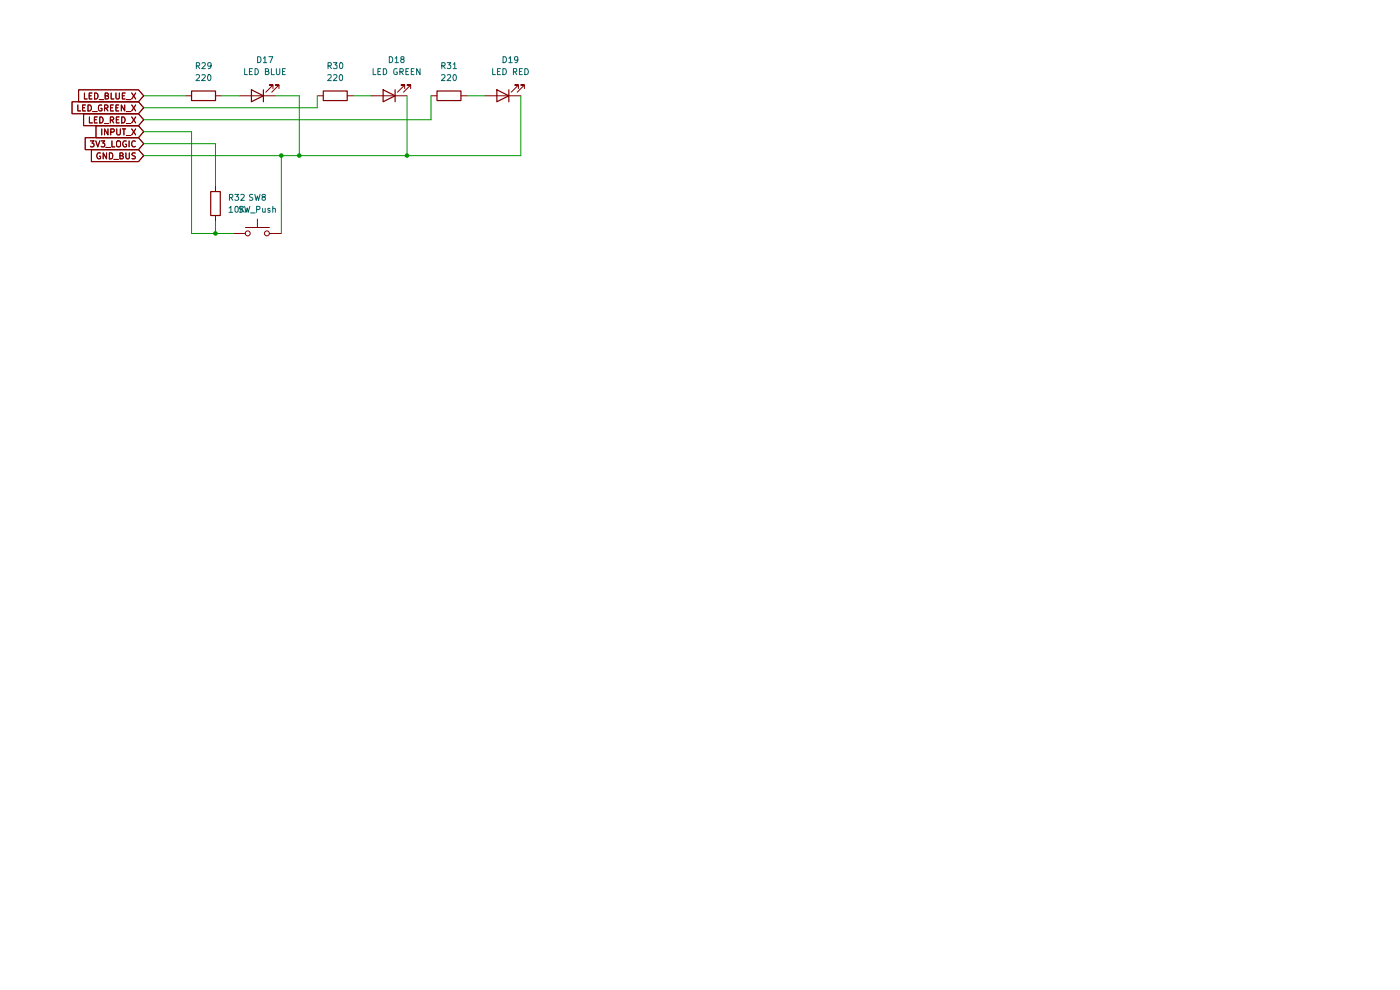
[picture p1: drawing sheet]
(kicad_sch
 (version 20260306)
 (generator "eeschema")
 (generator_version "10.0")
 (paper "A4")
 (lib_symbols
  (symbol "Device:LED"
   (pin_numbers (hide yes))
   (pin_names
    (offset 1.016) (hide yes)) (exclude_from_sim no) (in_bom yes) (on_board yes)
   (in_pos_files yes)
   (duplicate_pin_numbers_are_jumpers no)
   (property "Reference" "D" (at 0 2.54 0) (show_name no) (do_not_autoplace no) (effects (font (size 1.27 1.27))))
   (property "Value" "LED" (at 0 -2.54 0) (show_name no) (do_not_autoplace no) (effects (font (size 1.27 1.27))))
   (property "Footprint" "" (at 0 0 0) (show_name no) (do_not_autoplace no) (hide yes) (effects (font (size 1.27 1.27))))
   (property "Datasheet" "" (at 0 0 0) (show_name no) (do_not_autoplace no) (hide yes) (effects (font (size 1.27 1.27))))
   (property "Description" "Light emitting diode" (at 0 0 0) (show_name no) (do_not_autoplace no) (hide yes) (effects (font (size 1.27 1.27))))
   (property "Sim.Pins" "1=K 2=A" (at 0 0 0) (show_name no) (do_not_autoplace no) (hide yes) (effects (font (size 1.27 1.27))))
   (symbol "LED_0_1"
    (polyline (pts (xy -3.048 -0.762) (xy -4.572 -2.286) (xy -3.81 -2.286) (xy -4.572 -2.286) (xy -4.572 -1.524)) (stroke (width 0) (type default)) (fill (type none)))
    (polyline (pts (xy -1.778 -0.762) (xy -3.302 -2.286) (xy -2.54 -2.286) (xy -3.302 -2.286) (xy -3.302 -1.524)) (stroke (width 0) (type default)) (fill (type none)))
    (polyline (pts (xy -1.27 0) (xy 1.27 0)) (stroke (width 0) (type default)) (fill (type none)))
    (polyline (pts (xy -1.27 -1.27) (xy -1.27 1.27)) (stroke (width 0.254) (type default)) (fill (type none)))
    (polyline (pts (xy 1.27 -1.27) (xy 1.27 1.27) (xy -1.27 0) (xy 1.27 -1.27)) (stroke (width 0.254) (type default)) (fill (type none))))
   (symbol "LED_1_1"
    (pin passive line (at -3.81 0 0) (length 2.54) (name "K" (effects (font (size 1.27 1.27)))) (number "1" (effects (font (size 1.27 1.27)))))
    (pin passive line (at 3.81 0 180) (length 2.54) (name "A" (effects (font (size 1.27 1.27)))) (number "2" (effects (font (size 1.27 1.27))))))
   (embedded_fonts no))
  (symbol "Device:R"
   (pin_numbers (hide yes))
   (pin_names
    (offset 0)) (exclude_from_sim no) (in_bom yes) (on_board yes)
   (in_pos_files yes)
   (duplicate_pin_numbers_are_jumpers no)
   (property "Reference" "R" (at 2.032 0 90) (show_name no) (do_not_autoplace no) (effects (font (size 1.27 1.27))))
   (property "Value" "R" (at 0 0 90) (show_name no) (do_not_autoplace no) (effects (font (size 1.27 1.27))))
   (property "Footprint" "" (at -1.778 0 90) (show_name no) (do_not_autoplace no) (hide yes) (effects (font (size 1.27 1.27))))
   (property "Datasheet" "" (at 0 0 0) (show_name no) (do_not_autoplace no) (hide yes) (effects (font (size 1.27 1.27))))
   (property "Description" "Resistor" (at 0 0 0) (show_name no) (do_not_autoplace no) (hide yes) (effects (font (size 1.27 1.27))))
   (symbol "R_0_1"
    (rectangle (start -1.016 -2.54) (end 1.016 2.54) (stroke (width 0.254) (type default)) (fill (type none))))
   (symbol "R_1_1"
    (pin passive line (at 0 3.81 270) (length 1.27) (name "" (effects (font (size 1.27 1.27)))) (number "1" (effects (font (size 1.27 1.27)))))
    (pin passive line (at 0 -3.81 90) (length 1.27) (name "" (effects (font (size 1.27 1.27)))) (number "2" (effects (font (size 1.27 1.27))))))
   (embedded_fonts no))
  (symbol "Switch:SW_Push"
   (pin_numbers (hide yes))
   (pin_names
    (offset 1.016) (hide yes)) (exclude_from_sim no) (in_bom yes) (on_board yes)
   (in_pos_files yes)
   (duplicate_pin_numbers_are_jumpers no)
   (property "Reference" "SW" (at 1.27 2.54 0) (show_name no) (do_not_autoplace no) (effects (font (size 1.27 1.27)) (justify left)))
   (property "Value" "SW_Push" (at 0 -1.524 0) (show_name no) (do_not_autoplace no) (effects (font (size 1.27 1.27))))
   (property "Footprint" "" (at 0 5.08 0) (show_name no) (do_not_autoplace no) (hide yes) (effects (font (size 1.27 1.27))))
   (property "Datasheet" "" (at 0 5.08 0) (show_name no) (do_not_autoplace no) (hide yes) (effects (font (size 1.27 1.27))))
   (property "Description" "Push button switch, generic, two pins" (at 0 0 0) (show_name no) (do_not_autoplace no) (hide yes) (effects (font (size 1.27 1.27))))
   (symbol "SW_Push_0_1"
    (circle (center -2.032 0) (radius 0.508) (stroke (width 0) (type default)) (fill (type none)))
    (polyline (pts (xy 0 1.27) (xy 0 3.048)) (stroke (width 0) (type default)) (fill (type none)))
    (circle (center 2.032 0) (radius 0.508) (stroke (width 0) (type default)) (fill (type none)))
    (polyline (pts (xy 2.54 1.27) (xy -2.54 1.27)) (stroke (width 0) (type default)) (fill (type none)))
    (pin passive line (at -5.08 0 0) (length 2.54) (name "1" (effects (font (size 1.27 1.27)))) (number "1" (effects (font (size 1.27 1.27)))))
    (pin passive line (at 5.08 0 180) (length 2.54) (name "2" (effects (font (size 1.27 1.27)))) (number "2" (effects (font (size 1.27 1.27))))))
   (embedded_fonts no)))
 (junction
  (at 45.72 49.53)
  (diameter 0)
  (color 0 0 0 0))
 (junction
  (at 59.69 33.02)
  (diameter 0)
  (color 0 0 0 0))
 (junction
  (at 63.5 33.02)
  (diameter 0)
  (color 0 0 0 0))
 (junction
  (at 86.36 33.02)
  (diameter 0)
  (color 0 0 0 0))
 (wire
  (pts (xy 67.31 20.32) (xy 67.31 22.86))
  (stroke (width 0) (type default)))
 (wire
  (pts (xy 45.72 30.48) (xy 45.72 39.37))
  (stroke (width 0) (type default)))
 (wire
  (pts (xy 46.99 20.32) (xy 50.8 20.32))
  (stroke (width 0) (type default)))
 (wire
  (pts (xy 74.93 20.32) (xy 78.74 20.32))
  (stroke (width 0) (type default)))
 (wire
  (pts (xy 110.49 20.32) (xy 110.49 33.02))
  (stroke (width 0) (type default)))
 (wire
  (pts (xy 63.5 20.32) (xy 63.5 33.02))
  (stroke (width 0) (type default)))
 (wire
  (pts (xy 86.36 33.02) (xy 63.5 33.02))
  (stroke (width 0) (type default)))
 (wire
  (pts (xy 86.36 20.32) (xy 86.36 33.02))
  (stroke (width 0) (type default)))
 (wire
  (pts (xy 30.48 33.02) (xy 59.69 33.02))
  (stroke (width 0) (type default)))
 (wire
  (pts (xy 30.48 25.4) (xy 91.44 25.4))
  (stroke (width 0) (type default)))
 (wire
  (pts (xy 58.42 20.32) (xy 63.5 20.32))
  (stroke (width 0) (type default)))
 (wire
  (pts (xy 110.49 33.02) (xy 86.36 33.02))
  (stroke (width 0) (type default)))
 (wire
  (pts (xy 67.31 22.86) (xy 30.48 22.86))
  (stroke (width 0) (type default)))
 (wire
  (pts (xy 99.06 20.32) (xy 102.87 20.32))
  (stroke (width 0) (type default)))
 (wire
  (pts (xy 45.72 49.53) (xy 40.64 49.53))
  (stroke (width 0) (type default)))
 (wire
  (pts (xy 45.72 49.53) (xy 49.53 49.53))
  (stroke (width 0) (type default)))
 (wire
  (pts (xy 91.44 25.4) (xy 91.44 20.32))
  (stroke (width 0) (type default)))
 (wire
  (pts (xy 59.69 33.02) (xy 59.69 49.53))
  (stroke (width 0) (type default)))
 (wire
  (pts (xy 40.64 49.53) (xy 40.64 27.94))
  (stroke (width 0) (type default)))
 (wire
  (pts (xy 45.72 46.99) (xy 45.72 49.53))
  (stroke (width 0) (type default)))
 (wire
  (pts (xy 30.48 20.32) (xy 39.37 20.32))
  (stroke (width 0) (type default)))
 (wire
  (pts (xy 30.48 30.48) (xy 45.72 30.48))
  (stroke (width 0) (type default)))
 (wire
  (pts (xy 59.69 33.02) (xy 63.5 33.02))
  (stroke (width 0) (type default)))
 (wire
  (pts (xy 40.64 27.94) (xy 30.48 27.94))
  (stroke (width 0) (type default)))
 (global_label "LED_RED_X"
  (shape input)
  (at 30.48 25.4 180)
  (fields_autoplaced yes)
  (effects (font (size 1.27 1.27)) (justify right))
  (property "Intersheetrefs" "${INTERSHEET_REFS}" (at 17.214 25.4 0) (hide yes) (show_name no) (do_not_autoplace no) (effects (font (size 1.27 1.27)) (justify right))))
 (global_label "3V3_LOGIC"
  (shape input)
  (at 30.48 30.48 180)
  (fields_autoplaced yes)
  (effects (font (size 1.27 1.27)) (justify right))
  (property "Intersheetrefs" "${INTERSHEET_REFS}" (at 17.5162 30.48 0) (hide yes) (show_name no) (do_not_autoplace no) (effects (font (size 1.27 1.27)) (justify right))))
 (global_label "LED_GREEN_X"
  (shape input)
  (at 30.48 22.86 180)
  (fields_autoplaced yes)
  (effects (font (size 1.27 1.27)) (justify right))
  (property "Intersheetrefs" "${INTERSHEET_REFS}" (at 14.7345 22.86 0) (hide yes) (show_name no) (do_not_autoplace no) (effects (font (size 1.27 1.27)) (justify right))))
 (global_label "GND_BUS"
  (shape input)
  (at 30.48 33.02 180)
  (fields_autoplaced yes)
  (effects (font (size 1.27 1.27)) (justify right))
  (property "Intersheetrefs" "${INTERSHEET_REFS}" (at 18.8467 33.02 0) (hide yes) (show_name no) (do_not_autoplace no) (effects (font (size 1.27 1.27)) (justify right))))
 (global_label "INPUT_X"
  (shape input)
  (at 30.48 27.94 180)
  (fields_autoplaced yes)
  (effects (font (size 1.27 1.27)) (justify right))
  (property "Intersheetrefs" "${INTERSHEET_REFS}" (at 19.8143 27.94 0) (hide yes) (show_name no) (do_not_autoplace no) (effects (font (size 1.27 1.27)) (justify right))))
 (global_label "LED_BLUE_X"
  (shape input)
  (at 30.48 20.32 180)
  (fields_autoplaced yes)
  (effects (font (size 1.27 1.27)) (justify right))
  (property "Intersheetrefs" "${INTERSHEET_REFS}" (at 16.1254 20.32 0) (hide yes) (show_name no) (do_not_autoplace no) (effects (font (size 1.27 1.27)) (justify right))))
 (symbol
  (lib_id "Device:LED")
  (at 82.55 20.32 180)
  (unit 1)
  (body_style 1)
  (exclude_from_sim no)
  (in_bom yes)
  (on_board yes)
  (in_pos_files yes)
  (dnp no)
  (fields_autoplaced yes)
  (property "Reference" "D18" (at 84.1375 12.7 0) (show_name no) (do_not_autoplace no) (effects (font (size 1.27 1.27))))
  (property "Value" "LED GREEN" (at 84.1375 15.24 0) (show_name no) (do_not_autoplace no) (effects (font (size 1.27 1.27))))
  (property "Footprint" "" (at 82.55 20.32 0) (hide yes) (show_name no) (do_not_autoplace no) (effects (font (size 1.27 1.27))))
  (property "Datasheet" "" (at 82.55 20.32 0) (hide yes) (show_name no) (do_not_autoplace no) (effects (font (size 1.27 1.27))))
  (property "Description" "Light emitting diode" (at 82.55 20.32 0) (hide yes) (show_name no) (do_not_autoplace no) (effects (font (size 1.27 1.27))))
  (property "Sim.Pins" "1=K 2=A" (at 82.55 20.32 0) (hide yes) (show_name no) (do_not_autoplace no) (effects (font (size 1.27 1.27))))
  (pin "1")
  (pin "2"))
 (symbol
  (lib_id "Switch:SW_Push")
  (at 54.61 49.53 0)
  (unit 1)
  (body_style 1)
  (exclude_from_sim no)
  (in_bom yes)
  (on_board yes)
  (in_pos_files yes)
  (dnp no)
  (fields_autoplaced yes)
  (property "Reference" "SW8" (at 54.61 41.91 0) (show_name no) (do_not_autoplace no) (effects (font (size 1.27 1.27))))
  (property "Value" "SW_Push" (at 54.61 44.45 0) (show_name no) (do_not_autoplace no) (effects (font (size 1.27 1.27))))
  (property "Footprint" "" (at 54.61 44.45 0) (hide yes) (show_name no) (do_not_autoplace no) (effects (font (size 1.27 1.27))))
  (property "Datasheet" "" (at 54.61 44.45 0) (hide yes) (show_name no) (do_not_autoplace no) (effects (font (size 1.27 1.27))))
  (property "Description" "Push button switch, generic, two pins" (at 54.61 49.53 0) (hide yes) (show_name no) (do_not_autoplace no) (effects (font (size 1.27 1.27))))
  (pin "2")
  (pin "1"))
 (symbol
  (lib_id "Device:R")
  (at 95.25 20.32 90)
  (unit 1)
  (body_style 1)
  (exclude_from_sim no)
  (in_bom yes)
  (on_board yes)
  (in_pos_files yes)
  (dnp no)
  (fields_autoplaced yes)
  (property "Reference" "R31" (at 95.25 13.97 90) (show_name no) (do_not_autoplace no) (effects (font (size 1.27 1.27))))
  (property "Value" "220" (at 95.25 16.51 90) (show_name no) (do_not_autoplace no) (effects (font (size 1.27 1.27))))
  (property "Footprint" "" (at 95.25 22.098 90) (hide yes) (show_name no) (do_not_autoplace no) (effects (font (size 1.27 1.27))))
  (property "Datasheet" "" (at 95.25 20.32 0) (hide yes) (show_name no) (do_not_autoplace no) (effects (font (size 1.27 1.27))))
  (property "Description" "Resistor" (at 95.25 20.32 0) (hide yes) (show_name no) (do_not_autoplace no) (effects (font (size 1.27 1.27))))
  (pin "1")
  (pin "2"))
 (symbol
  (lib_id "Device:R")
  (at 71.12 20.32 90)
  (unit 1)
  (body_style 1)
  (exclude_from_sim no)
  (in_bom yes)
  (on_board yes)
  (in_pos_files yes)
  (dnp no)
  (fields_autoplaced yes)
  (property "Reference" "R30" (at 71.12 13.97 90) (show_name no) (do_not_autoplace no) (effects (font (size 1.27 1.27))))
  (property "Value" "220" (at 71.12 16.51 90) (show_name no) (do_not_autoplace no) (effects (font (size 1.27 1.27))))
  (property "Footprint" "" (at 71.12 22.098 90) (hide yes) (show_name no) (do_not_autoplace no) (effects (font (size 1.27 1.27))))
  (property "Datasheet" "" (at 71.12 20.32 0) (hide yes) (show_name no) (do_not_autoplace no) (effects (font (size 1.27 1.27))))
  (property "Description" "Resistor" (at 71.12 20.32 0) (hide yes) (show_name no) (do_not_autoplace no) (effects (font (size 1.27 1.27))))
  (pin "1")
  (pin "2"))
 (symbol
  (lib_id "Device:R")
  (at 43.18 20.32 90)
  (unit 1)
  (body_style 1)
  (exclude_from_sim no)
  (in_bom yes)
  (on_board yes)
  (in_pos_files yes)
  (dnp no)
  (fields_autoplaced yes)
  (property "Reference" "R29" (at 43.18 13.97 90) (show_name no) (do_not_autoplace no) (effects (font (size 1.27 1.27))))
  (property "Value" "220" (at 43.18 16.51 90) (show_name no) (do_not_autoplace no) (effects (font (size 1.27 1.27))))
  (property "Footprint" "" (at 43.18 22.098 90) (hide yes) (show_name no) (do_not_autoplace no) (effects (font (size 1.27 1.27))))
  (property "Datasheet" "" (at 43.18 20.32 0) (hide yes) (show_name no) (do_not_autoplace no) (effects (font (size 1.27 1.27))))
  (property "Description" "Resistor" (at 43.18 20.32 0) (hide yes) (show_name no) (do_not_autoplace no) (effects (font (size 1.27 1.27))))
  (pin "1")
  (pin "2"))
 (symbol
  (lib_id "Device:LED")
  (at 54.61 20.32 180)
  (unit 1)
  (body_style 1)
  (exclude_from_sim no)
  (in_bom yes)
  (on_board yes)
  (in_pos_files yes)
  (dnp no)
  (fields_autoplaced yes)
  (property "Reference" "D17" (at 56.1975 12.7 0) (show_name no) (do_not_autoplace no) (effects (font (size 1.27 1.27))))
  (property "Value" "LED BLUE" (at 56.1975 15.24 0) (show_name no) (do_not_autoplace no) (effects (font (size 1.27 1.27))))
  (property "Footprint" "" (at 54.61 20.32 0) (hide yes) (show_name no) (do_not_autoplace no) (effects (font (size 1.27 1.27))))
  (property "Datasheet" "" (at 54.61 20.32 0) (hide yes) (show_name no) (do_not_autoplace no) (effects (font (size 1.27 1.27))))
  (property "Description" "Light emitting diode" (at 54.61 20.32 0) (hide yes) (show_name no) (do_not_autoplace no) (effects (font (size 1.27 1.27))))
  (property "Sim.Pins" "1=K 2=A" (at 54.61 20.32 0) (hide yes) (show_name no) (do_not_autoplace no) (effects (font (size 1.27 1.27))))
  (pin "1")
  (pin "2"))
 (symbol
  (lib_id "Device:R")
  (at 45.72 43.18 0)
  (unit 1)
  (body_style 1)
  (exclude_from_sim no)
  (in_bom yes)
  (on_board yes)
  (in_pos_files yes)
  (dnp no)
  (fields_autoplaced yes)
  (property "Reference" "R32" (at 48.26 41.9099 0) (show_name no) (do_not_autoplace no) (effects (font (size 1.27 1.27)) (justify left)))
  (property "Value" "10K" (at 48.26 44.4499 0) (show_name no) (do_not_autoplace no) (effects (font (size 1.27 1.27)) (justify left)))
  (property "Footprint" "" (at 43.942 43.18 90) (hide yes) (show_name no) (do_not_autoplace no) (effects (font (size 1.27 1.27))))
  (property "Datasheet" "" (at 45.72 43.18 0) (hide yes) (show_name no) (do_not_autoplace no) (effects (font (size 1.27 1.27))))
  (property "Description" "Resistor" (at 45.72 43.18 0) (hide yes) (show_name no) (do_not_autoplace no) (effects (font (size 1.27 1.27))))
  (pin "1")
  (pin "2"))
 (symbol
  (lib_id "Device:LED")
  (at 106.68 20.32 180)
  (unit 1)
  (body_style 1)
  (exclude_from_sim no)
  (in_bom yes)
  (on_board yes)
  (in_pos_files yes)
  (dnp no)
  (fields_autoplaced yes)
  (property "Reference" "D19" (at 108.2675 12.7 0) (show_name no) (do_not_autoplace no) (effects (font (size 1.27 1.27))))
  (property "Value" "LED RED" (at 108.2675 15.24 0) (show_name no) (do_not_autoplace no) (effects (font (size 1.27 1.27))))
  (property "Footprint" "" (at 106.68 20.32 0) (hide yes) (show_name no) (do_not_autoplace no) (effects (font (size 1.27 1.27))))
  (property "Datasheet" "" (at 106.68 20.32 0) (hide yes) (show_name no) (do_not_autoplace no) (effects (font (size 1.27 1.27))))
  (property "Description" "Light emitting diode" (at 106.68 20.32 0) (hide yes) (show_name no) (do_not_autoplace no) (effects (font (size 1.27 1.27))))
  (property "Sim.Pins" "1=K 2=A" (at 106.68 20.32 0) (hide yes) (show_name no) (do_not_autoplace no) (effects (font (size 1.27 1.27))))
  (pin "1")
  (pin "2"))
 (sheet_instances
  (path ""
   (page "6"))))
